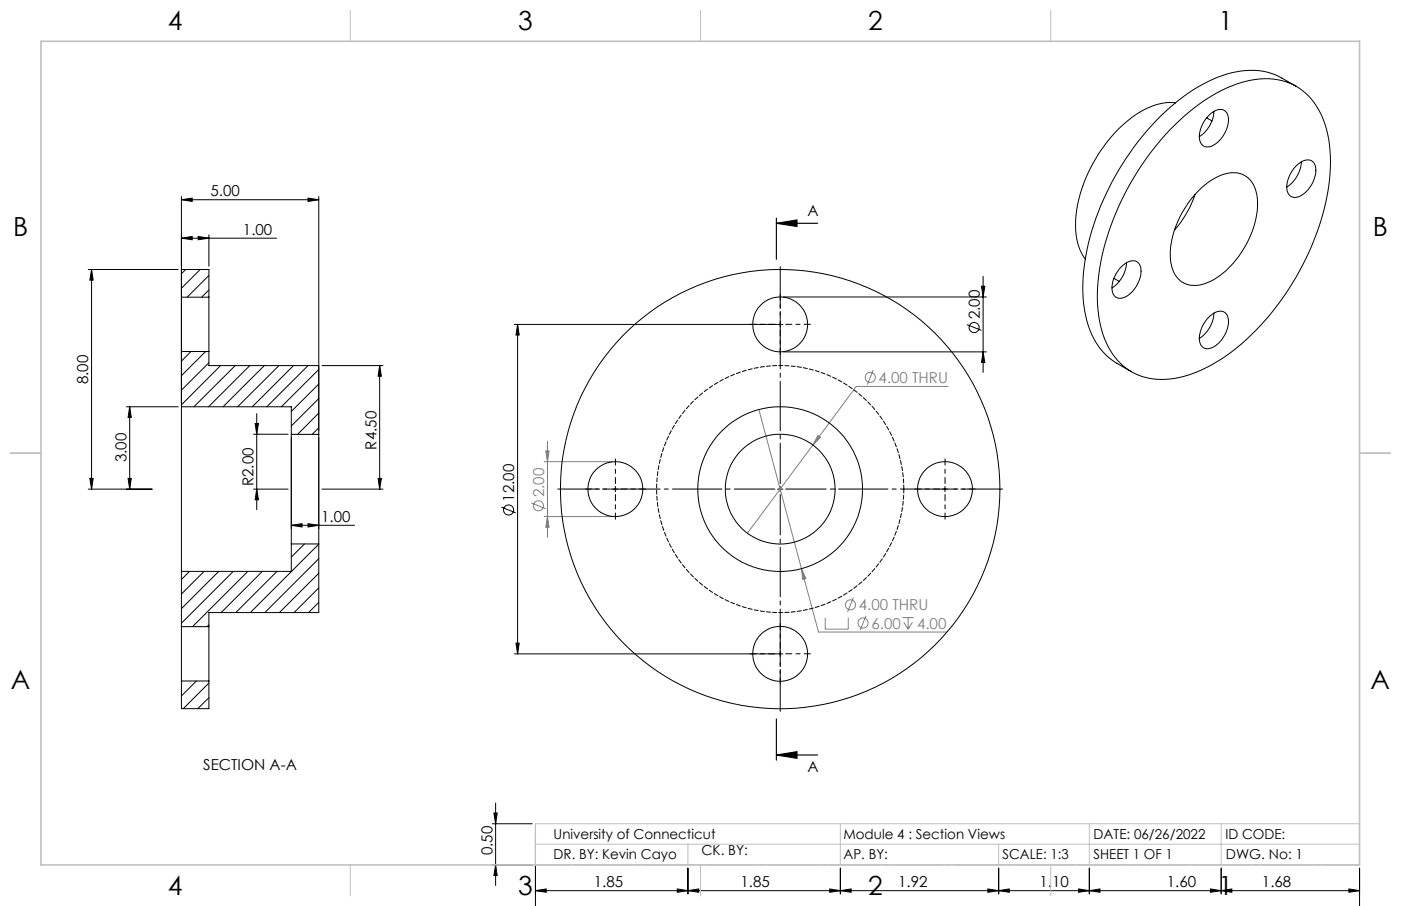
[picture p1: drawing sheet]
<svg xmlns="http://www.w3.org/2000/svg" width="432mm" height="279mm" viewBox="0 0 432 279" stroke-linecap="round" stroke-linejoin="round" font-family="sans-serif">
<g fill="none" stroke="#000" stroke-width=".31">
<path d="M55.9 61.6l3.3-.5v1zM55.9 73.4l3.3-.5v1zM55.9 60.6v63.8M55.9 61.6h42.3M55.9 73.4h29.3M61.1 72.9l3.3 .5-3.3 .5zM64.4 72.4v9.7M94.9 61.1l3.3 .5-3.3 .5zM98.2 60.6v72.3M27.2 83.1h27.7M28.2 83.1v67.7M28.2 83.1l.5 3.3h-1z"/>
<path d="M240.5 99.2v1.7M241.4 91.6h62.6M302.5 88.3h1l-.5 3.3zM303 85.2v29.7M99.2 112.7h18.8M117 112.7v38.1M117 112.7l.5 3.3h-1zM158.5 100h81M159.5 100v101.6M159.5 100l.5 3.3h-1zM239.6 100h1.7M241.4 108.5h62.6"/>
<path d="M298 100.1l4.5 1.8M303 108.5l.5 3.3h-1zM39 125.4h15.9M40 125.4v25.4M40 125.4l.5 3.3h-1zM78.1 133.9h10.7M78.6 130.6h1.1l-.6 3.3zM79.1 127.6v29.6M89.8 134.9v28.1M98.2 134.9v28.1M27.2 150.8h19.7M27.7 147.5h1l-.5 3.3z"/>
<path d="M39.5 147.5h1l-.5 3.3zM78.1 150.8h10.7M79.1 150.8l.6 3.3h-1.1zM99.2 150.8h18.8M116.5 147.5h1l-.5 3.3zM154.5 156.4l4.5 1.8M188.8 150.8h1.7M189.7 150v1.7M239.6 150.8h1.7M240.5 150v1.7M290.4 150.8h1.7M291.3 150v1.7"/>
<path d="M89.8 162l3.3-.5v1zM89.8 162h19.5M94.9 161.5l3.3 .5-3.3 .5zM159 198.3h1l-.5 3.3zM158.5 201.6h81M239.6 201.6h1.7M240.5 200.8v1.7M151.7 254h12.3M152.2 250.7h1l-.4 3.3zM152.8 247.6v25.5M165 255v24.4M151.7 266.7h12.3"/>
<path d="M152.8 266.7l.4 3.3h-1zM165 274.7l3.3-.6v1.1zM165 274.7h254M208.7 274.1l3.3 .6-3.3 .5zM212 274.7l3.3-.6v1.1zM212 267.7v8M255.7 274.1l3.3 .6-3.3 .5zM259 274.7l3.3-.6v1.1zM259 267.7v8M304.5 274.1l3.3 .6-3.3 .5zM307.8 274.7l3.3-.6v1.1zM307.8 267.7v8"/>
<path d="M332.4 274.1l3.3 .6-3.3 .5zM335.7 267.7v8M335.7 274.7l3.3-.6v1.1zM373.1 274.1l3.3 .6-3.3 .5zM376.4 267.7v8M376.4 274.7l3.3-.6v1.1zM415.7 274.1l3.3 .6-3.3 .5zM419 267.7v11.7"/>
<circle cx="300.2" cy="101" r="1.55"/>
<circle cx="156.7" cy="157.3" r="1.56"/>
</g>
<g fill="none" stroke="#808080" stroke-width=".31">
<path d="M269.1 114.2l-1.8 4.4M292.2 119.2h-28.3l-33.5 45.2M168.2 139.1h1l-.5 3.3zM168.7 136v29.7M233.9 126.3l13.1 49.1M252.1 134.3l.8 .6-2.4 2.3zM163.7 155.1l4.5 1.8M167.7 159.3h21M167.7 142.4h21M168.7 159.3l.5 3.3h-1zM247 175.4l1.4 3-1 .3zM247 175.4l5.3 19.5h39.4"/>
<path d="M254.4 190.5v3.5h7v-3.5M263 184.3l-1.8 4.4M266.9 189.9l-1.8 4.4M278.1 190.5h3.6M278.6 191.9l1.3 2.1M279.9 190.5v3.5M281.2 191.9l-1.3 2.1"/>
<circle cx="268.2" cy="116.4" r="1.55"/>
<circle cx="165.9" cy="156" r="1.55"/>
<circle cx="262.1" cy="186.5" r="1.56"/>
<circle cx="266" cy="192.1" r="1.56"/>
</g>
<path d="M239.3 68.9l6.3-1.1v2.1zM239.3 68.9h12.7M239.3 67.3v12.7M239.3 232.8l6.3-1v2.1zM239.3 221.7v12.7M239.3 232.8h12.7" fill="none" stroke="#000" stroke-width=".35"/>
<path d="M238.8 150.8h-66.9M240.5 149.2v-66.9M240.5 152.5v66.9M242.1 150.8h66.9" fill="none" stroke="#000" stroke-width=".31" stroke-dasharray="15.2 1.3 1.3 1.3" stroke-dashoffset="2.7"/>
<g fill="none" stroke="#000" stroke-width=".31" stroke-dasharray="15.2 1.3 1.3 1.3" stroke-dashoffset="13.3">
<path d="M240.5 98.4v-7.7M238.8 100h-7.6M240.5 101.7v7.6M242.1 100h7.7M188 150.8h-7.6M189.7 149.2v-7.7M189.7 152.5v7.6M191.3 150.8h7.7M289.6 150.8h-7.6M291.3 149.2v-7.7M291.3 152.5v7.6M292.9 150.8h7.7"/>
<path d="M240.5 200v-7.7M238.8 201.6h-7.6M240.5 203.3v7.6M242.1 201.6h7.7"/>
</g>
<path d="M419.1 266.7h-254" fill="none" stroke="#c0c0c0" stroke-width=".31" stroke-dasharray="15.2 1.3 1.3 1.3" stroke-dashoffset="4.4"/>
<path d="M165.1 254v12.7" fill="none" stroke="#c0c0c0" stroke-width=".31" stroke-dasharray="15.2 1.3 1.3 1.3" stroke-dashoffset="10.8"/>
<g fill="none" stroke="#c0c0c0" stroke-width=".31">
<path d="M108 3.2v9.5M215.9 3.2v9.5M323.8 3.2v9.5M3.1 139.7h9.6M419.1 139.7h9.5M259 254v12.7M335.7 254v12.7M376.4 254v12.7M419 254h-254v12.7M108 266.7v9.6M165 260.3h254M212 260.3v6.4"/>
<path d="M215.9 266.7v9.6M307.8 260.3v6.4M323.8 266.7v9.6"/>
</g>
<path d="M12.6 12.7h406.4v254h-406.4z" fill="none" stroke="#c0c0c0" stroke-width=".5"/>
<g fill="#000">
<path d="M55.9 73.4l3.3-.5v1zM61.1 72.9l3.3 .5-3.3 .5z"/>
<path d="M239.3 68.9l6.3-1.1v2.1zM239.3 232.8l6.3-1v2.1z"/>
<path d="M40 125.4l.5 3.3h-1zM39.5 147.5h1l-.5 3.3zM28.2 83.1l.5 3.3h-1zM27.7 147.5h1l-.5 3.3z"/>
<path d="M79.1 150.8l.6 3.3h-1.1zM78.6 130.6h1.1l-.6 3.3z"/>
<path d="M116.5 147.5h1l-.5 3.3zM117 112.7l.5 3.3h-1z"/>
<path d="M94.9 161.5l3.3 .5-3.3 .5zM89.8 162l3.3-.5v1zM94.9 61.1l3.3 .5-3.3 .5zM55.9 61.6l3.3-.5v1z"/>
<path d="M159 198.3h1l-.5 3.3zM159.5 100l.5 3.3h-1zM303 108.5l.5 3.3h-1zM302.5 88.3h1l-.5 3.3z"/>
<path d="M152.2 250.7h1l-.4 3.3zM152.8 266.7l.4 3.3h-1z"/>
<path d="M165 279.4h3.3zM415.7 279.4h3.3zM165 274.7l3.3-.6v1.1zM208.7 274.1l3.3 .6-3.3 .5zM212 274.7l3.3-.6v1.1zM255.7 274.1l3.3 .6-3.3 .5zM259 274.7l3.3-.6v1.1zM304.5 274.1l3.3 .6-3.3 .5zM307.8 274.7l3.3-.6v1.1zM332.4 274.1l3.3 .6-3.3 .5z"/>
<path d="M335.7 274.7l3.3-.6v1.1zM373.1 274.1l3.3 .6-3.3 .5z"/>
<path d="M376.4 274.7l3.3-.6v1.1zM415.7 274.1l3.3 .6-3.3 .5z"/>
</g>
<g fill="#808080">
<path d="M252.1 134.3l-1.6 2.9 2.4-2.3zM247 175.4l.4 3.3 1-.3z"/>
<path d="M168.7 159.3l.5 3.3h-1zM168.2 139.1h1l-.5 3.3z"/>
</g>
<g fill="none" stroke="#000" stroke-width=".31">
<path d="M362.1 38.6a48.1 48.1 0 0 1 23.4-13.9 18.7 18.7 0 0 1 22.6 12.8 47.1 47.1 0 0 1 0 27.1 81.9 81.9 0 0 1-31.3 45.9 32.7 32.7 0 0 1-21.5 6.3 18.3 18.3 0 0 1-14.9-12.3 45.7 45.7 0 0 1-.5-26.9 84.7 84.7 0 0 1 22.2-39zM362.3 31.7a19.9 19.9 0 0 0-14.8 5.6 45.4 45.4 0 0 0-16 31.4 17.4 17.4 0 0 0 3 11.2M371.9 36.3l1.6 1M372.7 35.5a3.9 3.9 0 0 1 4.8-1.3 5.6 5.6 0 0 1 0 6.8 6.9 6.9 0 0 1-5.7 4.3 3.2 3.2 0 0 1-2.1-4.1 10.2 10.2 0 0 1 3-5.7zM374.1 34.4a9.7 9.7 0 0 1-4.5 7.7M399.5 26.6l-4.5-2.5a20.9 20.9 0 0 0-16.8-1.3 56.6 56.6 0 0 0-26.1 19.2 79.9 79.9 0 0 0-18.3 44.1 33.2 33.2 0 0 0 4.7 20.6l2.5 2.9 1.8 1.5 6 3.6M368.3 60a33.1 33.1 0 0 1-6.3 11M370.5 57.7a14.5 14.5 0 0 1 10.6-4.4 7.7 7.7 0 0 1 6.4 7.5 28.8 28.8 0 0 1-8.9 21.9 15.2 15.2 0 0 1-11.5 5.3 7.7 7.7 0 0 1-6.3-7.5 28.8 28.8 0 0 1 8.8-21.9zM399.6 51a4 4 0 0 1 4.9-1.3 4.7 4.7 0 0 1 .6 5.4 8.2 8.2 0 0 1-6 5.8 2.81 2.81 0 0 1-2.5-3.5 10.3 10.3 0 0 1 3-6.4zM401.1 49.9a9.9 9.9 0 0 1-4.5 7.8M55.9 91.7v16.7M55.9 91.7v-8.6h8.5v8.6"/>
<path d="M55.9 91.7h8.5M57.2 83.1l-1.3 1.3M61.7 83.1l-5.8 5.8M64.4 91.7v16.7M64.4 84.9l-6.7 6.8M64.4 89.4l-2.2 2.3M343.3 85.8l1.6 1M345.3 82.6a4.7 4.7 0 0 1 4.9-2 4 4 0 0 1 1.2 5 8.4 8.4 0 0 1-6.1 6.4 2.81 2.81 0 0 1-2.6-3.5 9.9 9.9 0 0 1 2.6-5.9zM347.2 81a9.9 9.9 0 0 1-4.5 7.8M372.7 97.7a3.7 3.7 0 0 1 5.2-1 6.5 6.5 0 0 1-.7 7.1 5.9 5.9 0 0 1-5.9 3.6 3.7 3.7 0 0 1-1.4-4.7 10.3 10.3 0 0 1 2.8-5zM374.1 96.6a9.7 9.7 0 0 1-4.5 7.8M55.9 108.4h8.5"/>
<path d="M55.9 108.4v17M58.8 108.4l-2.9 3M63.4 108.4l-7.5 7.5M64.4 108.4v4.3h33.8v21.2M64.4 111.9l-8.5 8.4M68 112.7l-12.1 12.1M72.5 112.7l-12.7 12.7M77 112.7l-12.7 12.7M81.5 112.7l-12.7 12.7M86 112.7l-12.8 12.7M90.5 112.7l-12.7 12.7M94.9 112.7l-12.7 12.7"/>
<path d="M98.2 113.9l-11.5 11.5M98.2 118.4l-8.4 8.5M55.9 125.4v50.8M55.9 125.4h33.9v8.5M89.8 133.9v33.8M89.8 133.9h8.4M98.2 133.9v33.8M98.2 122.9l-8.4 8.5M98.2 127.4l-6.5 6.5M98.2 131.9l-2 2M55.9 176.2v17.1M58.4 176.2l-2.5 2.5"/>
<path d="M62.9 176.2l-7 7M67.4 176.2l-11.5 11.5M71.9 176.2l-16 16M76.4 176.2l-17.1 17.1M80.9 176.2l-12.7 12.7M85.4 176.2l-12.7 12.7M89.8 167.7h8.4M89.8 167.7v8.5h-33.9M93.8 167.7l-4 4.1M98.2 167.7v21.2h-33.8v4.4M98.2 167.8l-21 21.1M98.2 172.3l-16.6 16.6"/>
<path d="M98.2 176.8l-12.1 12.1M55.9 193.3v16.7M55.9 193.3h8.5M64.4 193.3v16.7M64.4 192.7l-.6 .6M98.2 181.3l-7.6 7.6M98.2 185.8l-3.1 3.1M55.9 210v8.5h8.5v-8.5M55.9 210h8.5M56.1 210l-.2 .1M60.5 210l-4.6 4.6M64.4 210.6l-7.9 7.9"/>
<path d="M64.4 215.2l-3.4 3.3"/>
<circle cx="240.5" cy="100" r="8.5"/>
<circle cx="189.7" cy="150.8" r="8.5"/>
<circle cx="240.4" cy="150.8" r="25.4"/>
<circle cx="240.5" cy="150.8" r="67.7"/>
<circle cx="240.5" cy="150.8" r="16.9"/>
<circle cx="291.3" cy="150.8" r="8.5"/>
<circle cx="240.5" cy="201.6" r="8.5"/>
</g>
<path d="M278.6 150.8a38.1 38.1 0 0 0-56.6-33.3 38.1 38.1 0 0 0-1.8 65.6 38.1 38.1 0 0 0 58.3-30.2l.1-2.1" fill="none" stroke="#000" stroke-width=".31" stroke-dasharray="1.3 .6"/>
<g font-size="8.1">
<text x="51.7" y="9.3">4</text>
<text x="159.7" y="9.3">3</text>
<text x="267.6" y="9.3">2</text>
<text x="375.6" y="9.3">1</text>
<text x="4" y="72.8">B</text>
<text x="423.1" y="72.8">B</text>
<text x="3.3" y="212.5">A</text>
<text x="422.4" y="212.5">A</text>
<text x="51.7" y="276">4</text>
<text x="159.7" y="276">3</text>
<text x="267.6" y="276">2</text>
<text x="375.6" y="276">1</text>
</g>
<g font-size="4.7">
<text x="64.9" y="60.6">5.00</text>
<text x="248.9" y="66.7">A</text>
<text x="74.9" y="72.4">1.00</text>
<text x="302" y="98.4" transform="rotate(-90 302 98.4)">2.00</text>
<text x="27.2" y="118.5" transform="rotate(-90 27.2 118.5)">8.00</text>
<text x="39" y="142.6" transform="rotate(-90 39 142.6)">3.00</text>
<text x="116" y="138.7" transform="rotate(-90 116 138.7)">R4.50</text>
<text x="78.1" y="149.9" transform="rotate(-90 78.1 149.9)">R2.00</text>
<text x="158.5" y="154.7" transform="rotate(-90 158.5 154.7)">12.00</text>
<text x="99" y="161">1.00</text>
<text x="62.6" y="237.4">SECTION A-A</text>
<text x="248.9" y="238.2">A</text>
<text x="151.7" y="263.8" transform="rotate(-90 151.7 263.8)">0.50</text>
<text x="183" y="273.6">1.85</text>
<text x="228.2" y="273.6">1.85</text>
<text x="276.8" y="273.6">1.92</text>
<text x="320.4" y="273.6">1.10</text>
<text x="359.6" y="273.6">1.60</text>
<text x="389" y="273.6">1.68</text>
</g>
<g font-size="4.7" fill="#808080">
<text x="270.8" y="118.1">4.00 THRU</text>
<text x="167.7" y="153.4" transform="rotate(-90 167.7 153.4)">2.00</text>
<text x="264.7" y="188.2">4.00 THRU</text>
<text x="268.6" y="193.8">6.00</text>
<text x="282.6" y="193.8">4.00</text>
</g>
<g font-size="4.2">
<text x="170.6" y="258.8">University of Connecticut</text>
<text x="216.2" y="263.7">CK. BY:</text>
<text x="260" y="258.8">Module 4 : Section Views</text>
<text x="337.1" y="258.8">DATE: 06/26/2022</text>
<text x="377.7" y="258.8">ID CODE:</text>
<text x="170.6" y="264.9">DR. BY: Kevin Cayo</text>
<text x="260" y="264.9">AP. BY:</text>
<text x="309" y="264.9">SCALE: 1:3</text>
<text x="337.1" y="264.9">SHEET 1 OF 1</text>
<text x="377.8" y="264.9">DWG. No: 1</text>
</g>
</svg>
